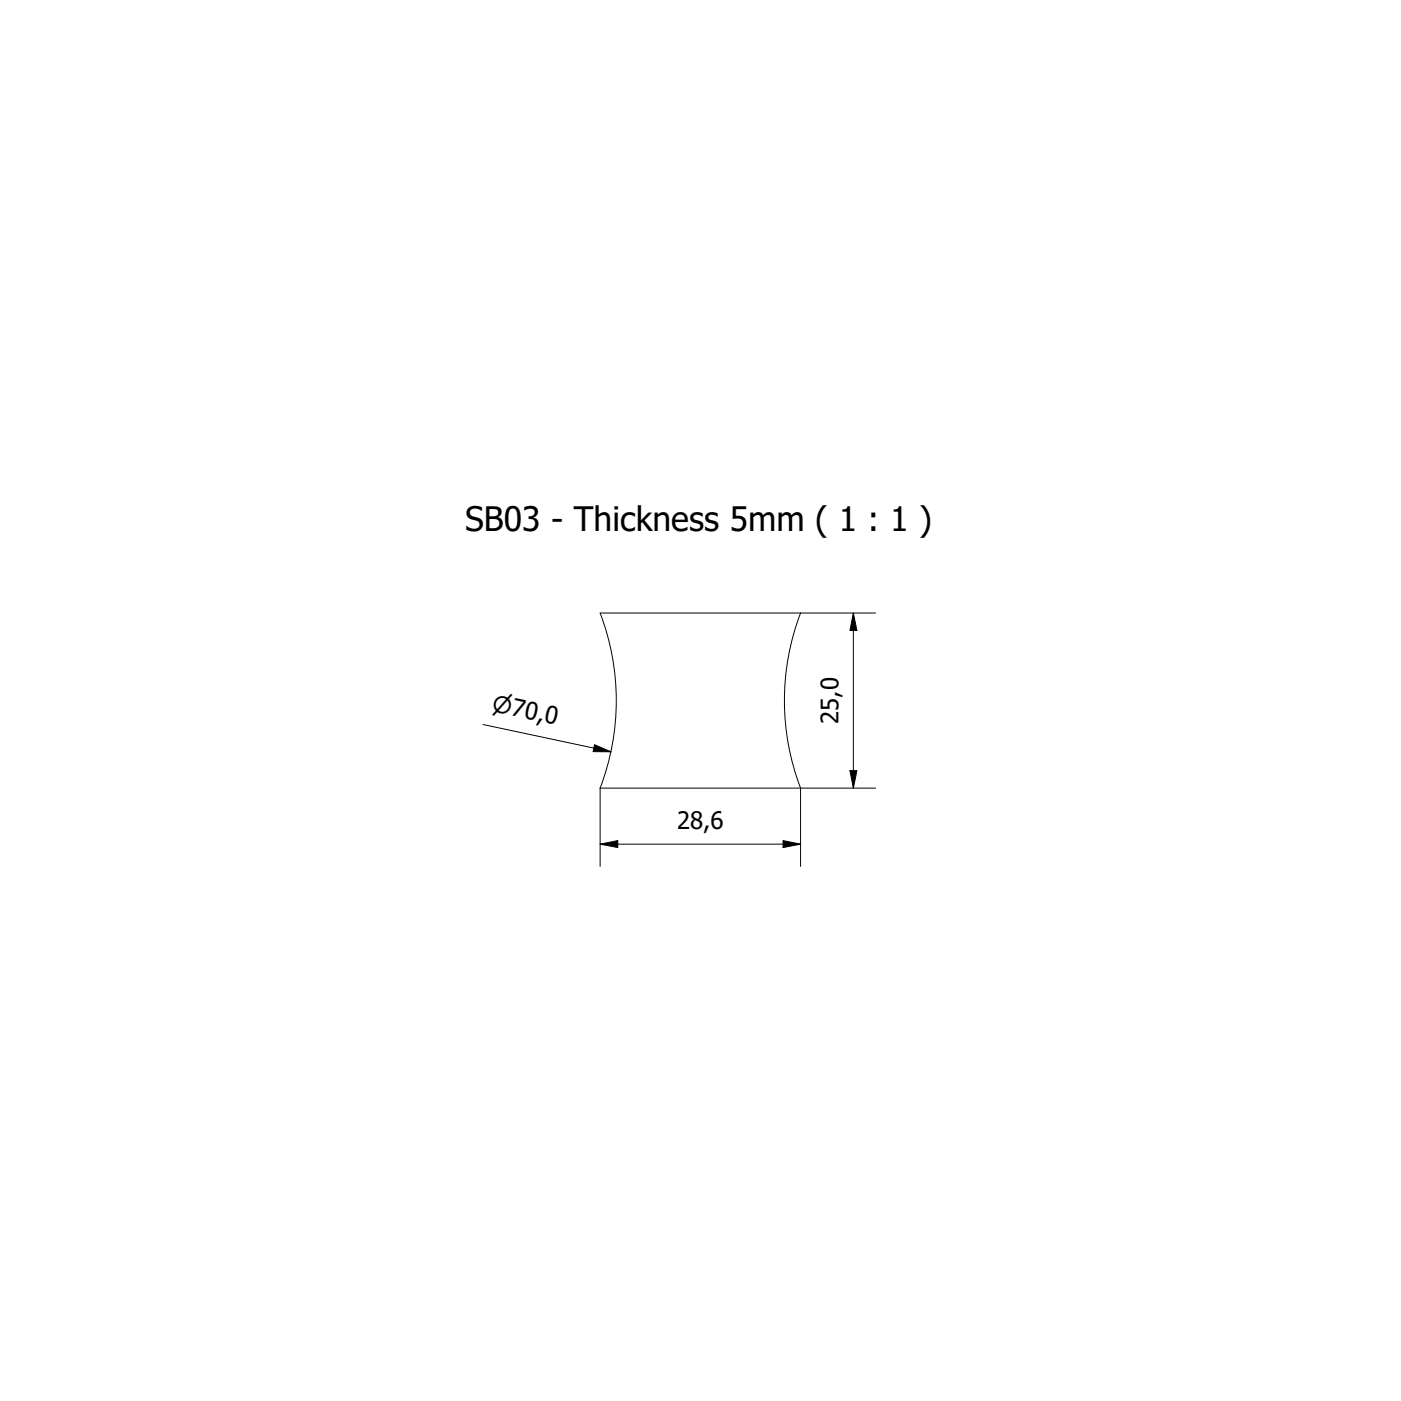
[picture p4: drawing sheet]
<svg xmlns="http://www.w3.org/2000/svg" width="200mm" height="200mm" viewBox="0 0 200 200" stroke-linecap="round" stroke-linejoin="round" font-family="sans-serif">
<!-- layer: Visible (ISO) -->
<path d="M85.7 112.5h28.6a35 35 0 0 1 0-25h-28.6a35 35 0 0 1 0 25" fill="none" stroke="#000" stroke-width=".14"/>
<!-- layer: Dimension (ISO) -->
<path d="M114.3 87.5h10.7M121.8 87.5l.5 2.5h-1zM121.8 87.5v25M69 103.4l18.2 3.9M84.9 106.3l2.3 1h-2.5zM85.7 112.5v11.2M121.3 110h1l-.5 2.5zM125 112.5h-10.7v11.2M85.7 120.5l2.5-.5v1zM85.7 120.5h28.6M111.8 120l2.5 .5-2.5 .5z" fill="none" stroke="#000" stroke-width=".14"/>
<path d="M121.8 87.5l.5 2.5h-1zM84.9 106.3l2.3 1h-2.5zM121.3 110h1l-.5 2.5zM85.7 120.5l2.5-.5v1zM111.8 120l2.5 .5-2.5 .5z" fill="#000"/>
<text font-size="4.8" x="66.4" y="75.9">SB03 - Thickness 5mm ( 1 : 1 )</text>
<g font-size="3.4">
<text x="119.7" y="103.4" transform="rotate(-90 119.7 103.4)">25,0</text>
<text x="96.7" y="118.4">28,6</text>
</g>
<text font-size="3.3" x="70.1" y="101.5" transform="rotate(12 70.1 101.5)">⌀70,0</text>
</svg>
